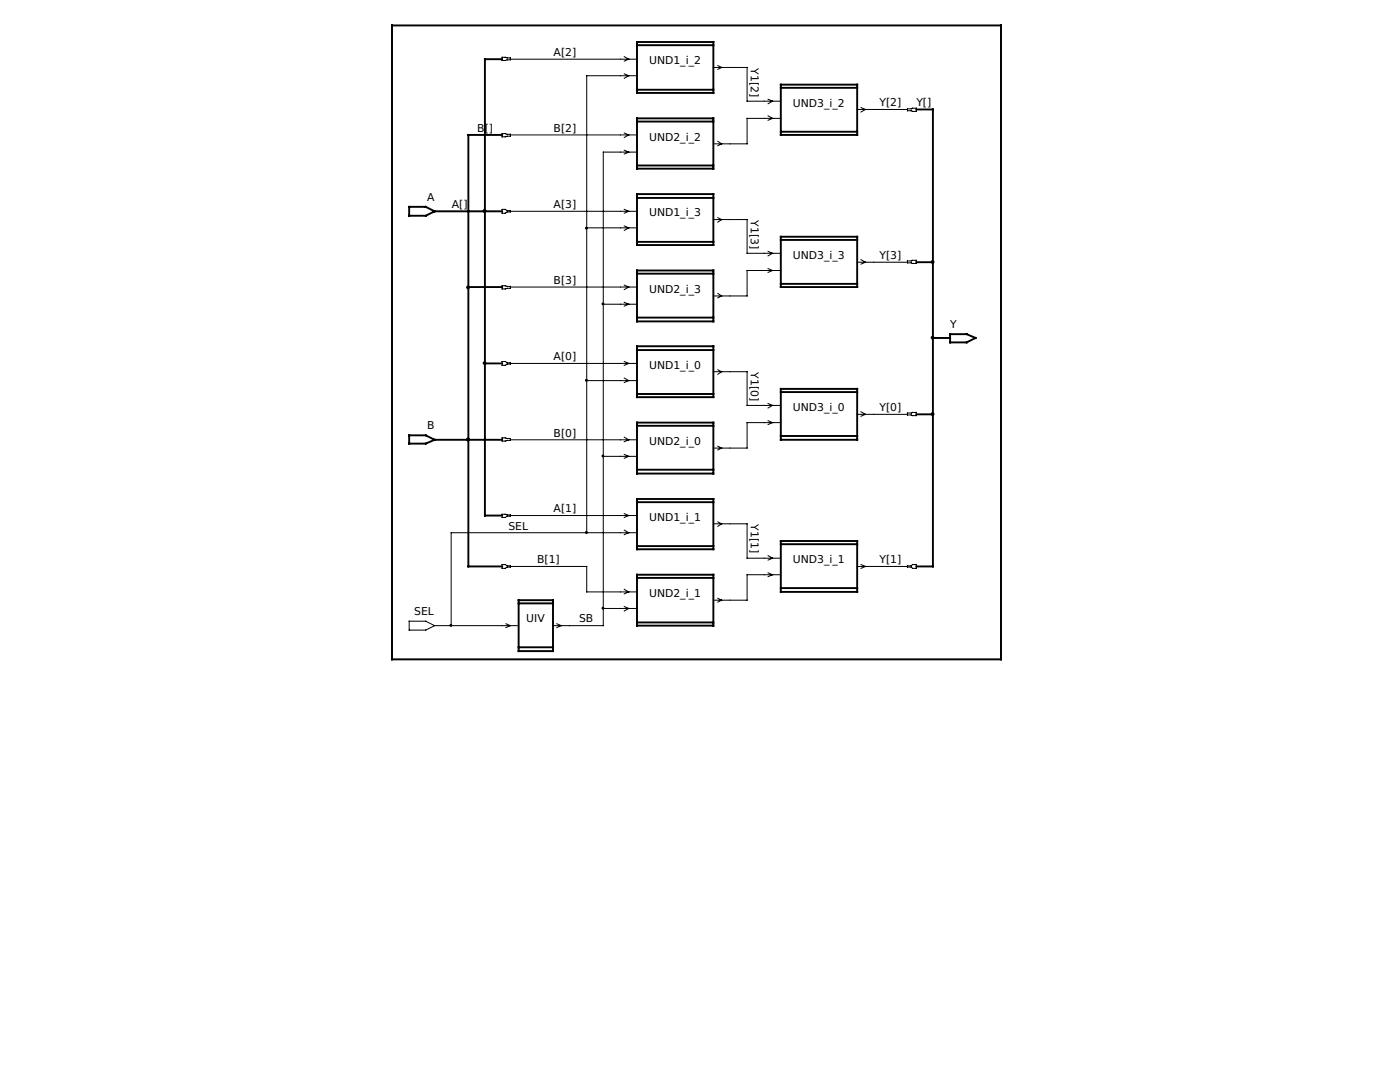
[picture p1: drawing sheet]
<svg xmlns="http://www.w3.org/2000/svg" width="279mm" height="216mm" viewBox="0 0 279 216" stroke-linecap="round" stroke-linejoin="round" font-family="sans-serif">
<g fill="none" stroke="#000" stroke-width=".2">
<path d="M78.2 5.1h121.6v126.5h-121.6zM100.2 11.4l1.7 .2v.3l-1.7 .2zM101.9 11.8h25.2M124.6 11.3l.9 .5-.9 .4M124.6 14.7l.9 .4-.9 .5M127.1 15.1h-10v91.2M142.4 13.5h6.7v6.7h6.7M143.3 13.1l.7 .4-.7 .3M153.3 19.8l.9 .4-.9 .5M100.2 26.7l1.7 .1v.4l-1.7 .1zM101.9 26.9h25.2M124.6 26.5l.9 .4-.9 .5"/>
<path d="M124.6 30l.9 .4-.9 .3M127.1 30.4h-6.7v94.4h-10M143.3 28.2l.7 .5-.7 .4M153.3 23.1l.9 .5-.9 .4M155.8 23.6h-6.7v5.1h-6.7M171.1 21.8h10M171.8 21.5l.9 .3-.9 .6M181.1 21.7l1.8-.1v.6l-1.8-.1zM100.2 41.8l1.7 .2v.3l-1.7 .2zM100.2 57l1.7 .2v.3l-1.7 .2zM101.9 57.3h25.2M101.9 42.2h25.2"/>
<path d="M117.1 45.5h10M124.6 56.9l.9 .4-.9 .5M124.6 41.8l.9 .4-.9 .3M124.6 45.1l.9 .4-.9 .5M142.4 43.8h6.7v6.7h6.7M143.3 58.5l.7 .6-.7 .3M143.3 43.4l.7 .4-.7 .5M153.3 50.2l.9 .3-.9 .6M153.3 53.6l.9 .4-.9 .4M155.8 54h-6.7v5.1h-6.7M171.1 52.3h10M171.8 51.8l.9 .5-.9 .4"/>
<path d="M181.1 52.1l1.8-.2v.7l-1.8-.1zM100.2 72.1l1.7 .3v.2l-1.7 .3zM101.9 72.5h25.2M117.1 75.9h10M120.4 60.7h6.7M124.6 72.1l.9 .4-.9 .4M124.6 75.4l.9 .5-.9 .4M124.6 60.3l.9 .4-.9 .4M142.4 74.2h6.7v6.7h6.7M143.3 73.8l.7 .4-.7 .5M100.2 87.4l1.7 .1v.4l-1.7 .1zM101.9 87.8h25.2"/>
<path d="M120.4 91.1h6.7M124.6 87.2l.9 .6-.9 .3M124.6 90.7l.9 .4-.9 .3M143.3 89l.7 .4-.7 .4M153.3 80.5l.9 .4-.9 .5M153.3 83.9l.9 .4-.9 .4M155.8 84.3h-6.7v5.1h-6.7M171.1 82.7h10M171.8 82.2l.9 .5-.9 .4M181.1 82.4l1.8-.1v.6l-1.8-.1zM100.2 102.6l1.7 .1v.3l-1.7 .3zM100.2 112.6l1.7 .3v.3l-1.7 .2z"/>
<path d="M101.9 113h15.2v5.1h10M101.9 102.9h25.2M124.6 117.6l.9 .5-.9 .4M124.6 102.5l.9 .4-.9 .4M124.6 105.8l.9 .5-.9 .4M127.1 106.3h-37.1v18.5M142.4 104.5h6.7v6.9h6.7M143.3 119.4l.7 .4-.7 .3M143.3 104.1l.7 .4-.7 .5M153.3 110.9l.9 .5-.9 .4M153.3 114.3l.9 .4-.9 .4M155.8 114.7h-6.7v5.1h-6.7"/>
<path d="M171.1 113h10M171.8 112.6l.9 .4-.9 .4M181.1 112.9h.8l.2-.3h.8v.8h-.8l-.2-.2h-.8zM81.7 124h3.3l1.7 .8-1.7 .9h-3.3zM86.7 124.8h16.8M101 124.5l.9 .3-.9 .4M111.1 124.5l.9 .3-.9 .4M120.4 121.4h6.7M124.6 121l.9 .4-.9 .5"/>
</g>
<g fill="none" stroke="#000" stroke-width=".38">
<path d="M78.2 5.1h121.6v126.5h-121.6zM100.2 11.8h-3.4v91.1h3.4M127.1 8.4h15.3v10.1h-15.3zM127.1 9h15.3M127.1 17.9h15.3M155.8 16.9h15.3v10h-15.3zM155.8 17.5h15.3M100.2 26.9h-6.7v86.1h6.7M127.1 23.6h15.3v10.1h-15.3zM127.1 38.7h15.3v10.2h-15.3zM127.1 24.3h15.3M127.1 33h15.3"/>
<path d="M127.1 39.5h15.3M155.8 26.3h15.3M182.9 21.8h3.3v91.2h-3.3M81.7 41.3h3.3l1.7 .9-1.7 .9h-3.3zM86.7 42.2h13.5M93.5 57.3h6.7M127.1 54h15.3v10.1h-15.3zM127.1 54.6h15.3M127.1 48.3h15.3M155.8 47.2h15.3v10.1h-15.3zM155.8 47.9h15.3M155.8 56.6h15.3"/>
<path d="M182.9 52.3h3.3M96.8 72.5h3.4M127.1 69.1h15.3v10.1h-15.3zM127.1 69.9h15.3M127.1 78.6h15.3M127.1 63.4h15.3M155.8 77.6h15.3v10.2h-15.3zM155.8 78.2h15.3M186.2 67.4h3.4M189.6 66.7h3.3l1.8 .7-1.8 .9h-3.3zM81.7 86.9h3.3l1.7 .9-1.7 .7h-3.3zM86.7 87.8h13.5"/>
<path d="M127.1 84.3h15.3v10.2h-15.3zM127.1 99.6h15.3v10h-15.3zM127.1 85h15.3M127.1 93.7h15.3M155.8 87h15.3M182.9 82.7h3.3M103.5 119.8h6.9v10.1h-6.9zM127.1 114.7h15.3v10.1h-15.3zM127.1 115.3h15.3M127.1 100.2h15.3M127.1 109h15.3M155.8 108h15.3v10.1h-15.3z"/>
<path d="M155.8 108.6h15.3M155.8 117.3h15.3M103.5 120.4h6.9M103.5 129.2h6.9M127.1 124.2h15.3"/>
<circle cx="93.4" cy="57.3" r=".19"/>
<circle cx="96.7" cy="42.1" r=".19"/>
<circle cx="186.1" cy="52.3" r=".19"/>
<circle cx="96.7" cy="72.5" r=".19"/>
<circle cx="186.1" cy="67.4" r=".19"/>
<circle cx="93.4" cy="87.7" r=".19"/>
<circle cx="186.1" cy="82.6" r=".19"/>
</g>
<g fill="#000" stroke="#000" stroke-width=".2">
<circle cx="117" cy="45.5" r=".19"/>
<circle cx="117" cy="75.9" r=".19"/>
<circle cx="120.3" cy="60.6" r=".19"/>
<circle cx="120.3" cy="91" r=".19"/>
<circle cx="117" cy="106.2" r=".19"/>
<circle cx="90" cy="124.8" r=".19"/>
<circle cx="120.3" cy="121.3" r=".19"/>
</g>
<g font-size="2.2">
<text x="110.5" y="11.2">A[2]</text>
<text x="129.5" y="12.8">UND1_i_2</text>
<text x="149.9" y="13.6" transform="rotate(90 149.9 13.6)">Y1[2]</text>
<text x="158.2" y="21.3">UND3_i_2</text>
<text x="175.5" y="21.2">Y[2]</text>
<text x="182.9" y="21.2">Y[]</text>
<text x="95.2" y="26.3">B[]</text>
<text x="110.5" y="26.3">B[2]</text>
<text x="129.5" y="28.1">UND2_i_2</text>
<text x="85.2" y="40.1">A</text>
<text x="90.2" y="41.5">A[]</text>
<text x="110.5" y="41.5">A[3]</text>
<text x="129.5" y="43.2">UND1_i_3</text>
<text x="149.9" y="43.9" transform="rotate(90 149.9 43.9)">Y1[3]</text>
<text x="158.2" y="51.7">UND3_i_3</text>
<text x="175.5" y="51.7">Y[3]</text>
<text x="110.5" y="56.6">B[3]</text>
<text x="129.5" y="58.4">UND2_i_3</text>
<text x="189.6" y="65.4">Y</text>
<text x="110.5" y="71.9">A[0]</text>
<text x="129.5" y="73.5">UND1_i_0</text>
<text x="149.9" y="74.3" transform="rotate(90 149.9 74.3)">Y1[0]</text>
<text x="158.2" y="82">UND3_i_0</text>
<text x="175.5" y="82">Y[0]</text>
<text x="85.2" y="85.6">B</text>
<text x="110.5" y="87.1">B[0]</text>
<text x="129.5" y="88.8">UND2_i_0</text>
<text x="101.5" y="105.7">SEL</text>
<text x="110.5" y="102.2">A[1]</text>
<text x="129.5" y="104">UND1_i_1</text>
<text x="149.9" y="104.6" transform="rotate(90 149.9 104.6)">Y1[1]</text>
<text x="107.2" y="112.4">B[1]</text>
<text x="158.2" y="112.4">UND3_i_1</text>
<text x="175.5" y="112.4">Y[1]</text>
<text x="129.5" y="119.1">UND2_i_1</text>
<text x="82.7" y="122.8">SEL</text>
<text x="105" y="124.2">UIV</text>
<text x="115.6" y="124.2">SB</text>
</g>
</svg>
